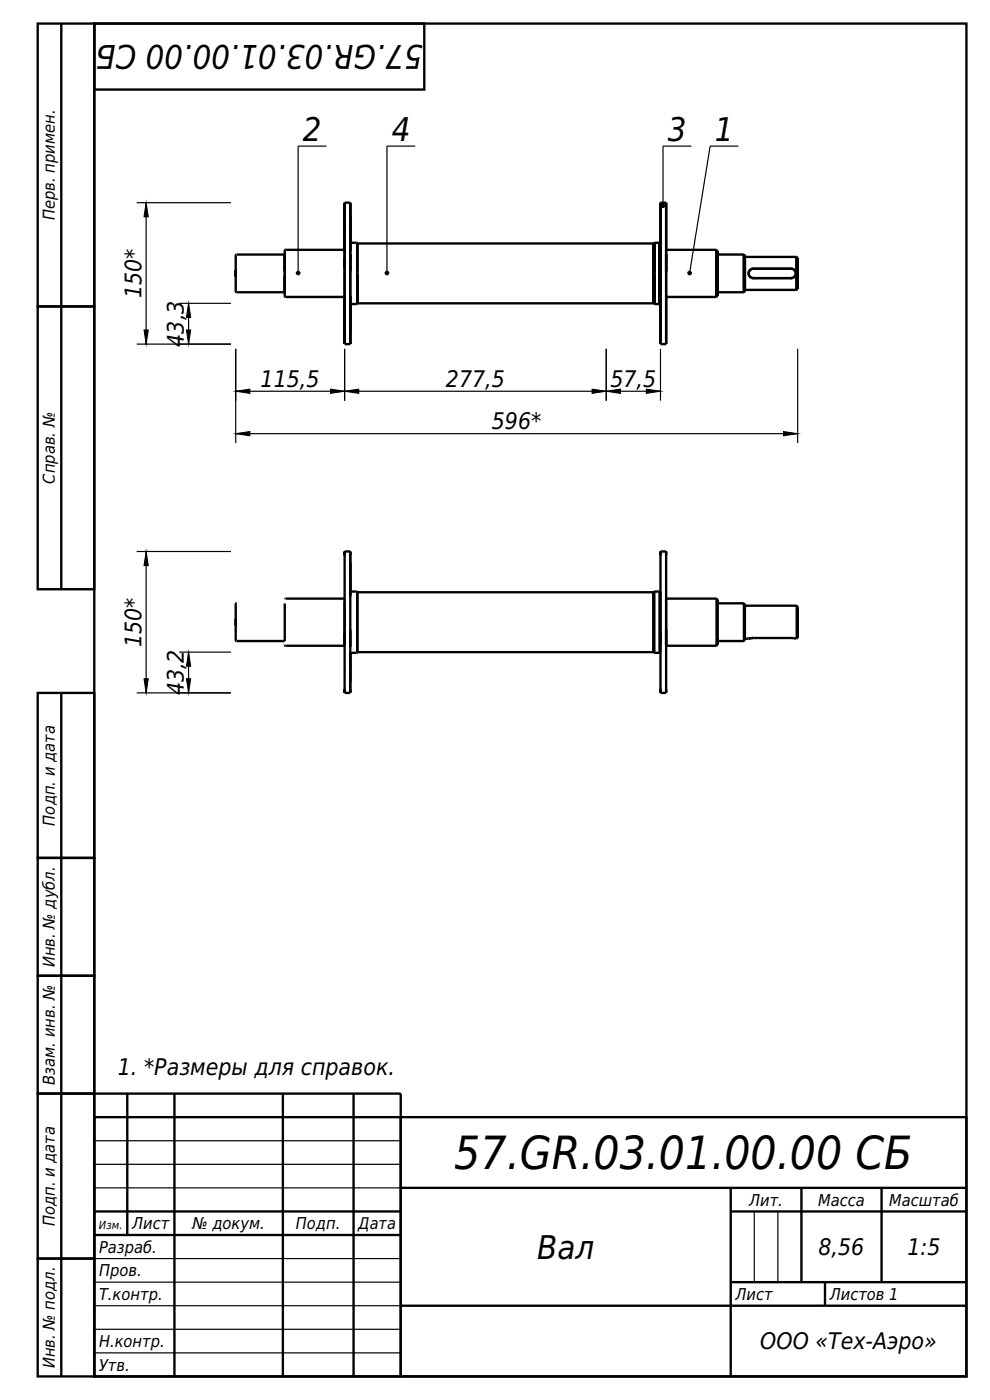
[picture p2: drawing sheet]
<svg xmlns="http://www.w3.org/2000/svg" width="210mm" height="297mm" viewBox="0 0 210 297" stroke-linecap="round" stroke-linejoin="round" font-family="sans-serif">
<g fill="none" stroke="#000" stroke-width=".5">
<path d="M8 5h12v60h-12zM13 5v120M20 5h185v287h-185zM20 5h70v14h-70zM50 57.3v1.4zM50.2 54l-.2 .2 .1 7.8h10.3M50.2 54h10.2M60.4 57.6v-3.6v8v-3.6M73.1 54.6v2.2zM73.1 53.3v9.6M73.1 53.3v-10.3v19.7M73.1 53.1v.1"/>
<path d="M73.1 43h1.2M73.2 53h-12.6l-.2 .2 .1 9.8h12.6M74.3 45.7v3.7zM74.3 48v3.5zM74.3 53.9v3.7zM74.3 53.3v-10.3v30v-10.2M75.8 57.4v-5.7l-.2-.2h-1.1l-.2 .2v12.6l.2 .2h1.1l.2-.2v-5.8M75.8 51.7v6.3M75.8 58v6.3v-6.2M138.6 51.7v6.3zM138.6 58v6.3zM138.6 51.7l.2-.2h1.1l.2 .2"/>
<path d="M138.6 51.6h-62.3a.45 .45 0 0 0-.5 .2 .45 .45 0 0 0 0 .6v5.6M138.6 58v6.3v-6.2M138.8 51.5v6.5zM138.8 58v6.5zM139.9 51.5v6.5zM139.9 58v6.5zM140.1 51.7v6.3zM140.1 58v6.3v-6.2M140.1 54.6v2.2zM140.1 53.3v-10.3v19.7M140.1 43h1.2M141.3 53.9v3.7z"/>
<path d="M141.3 53.3v9.6M141.3 53.3v-10.3v19.7M141.3 53.1v.1M141.4 53h10.6M152 53v5zM152 58v5zM152.1 53.1l.1 .1M152.2 53.2v4.8zM152.2 54v4zM152.2 58v4zM152.2 58v4.8v-4.7M152.2 54h5.6l.2 .2"/>
<path d="M157.8 54v4zM157.8 58v4zM158 54.2v3.8zM158 54.5v3.5zM158 58v3.5zM158 58v3.8zM158 54.5h11l.2 .2M159.8 57l-.7 .3-.3 .7 .3 .7 .7 .3M159.8 57h8M159.8 59h8M167.8 57l.7 .3 .3 .7M168.8 58l-.3 .7-.7 .3"/>
<path d="M169 54.5v3.5zM169 58v3.5zM169.2 54.7v3.3zM169.2 58v3.3zM8 65h12v60h-12zM73.1 62.7v10.3zM73.1 73h1.2M74.3 66.6v3.7zM74.3 64.4v3.6zM75.8 64.3h62.1a.74 .74 0 0 1 1 .2h1M140.1 64.3l-.2 .2M140.1 62.7v10.3z"/>
<path d="M140.1 73h1.2M141.3 62.7v10.3zM152.2 62.8l-.2 .2h-10.6M158 61.8l-.2 .2h-5.6M169.2 61.3l-.2 .2h-11M73.1 117.9v-.9v30v-.8M73.1 117h1.2M74.3 119.4v3.7zM140.1 117.9v-.9v30v-.8M140.1 117h1.2M141.3 117.9v-.9v30v-.8M50 131.3v1.4z"/>
<path d="M50.3 128l-.3 .2v7.6l.2 .2h10.2v-8M60.4 136.8l.2 .2h12.5M60.5 127l-.1 .1M73.1 127h-12.6M73.1 134.3v2.2zM73.1 127.1v.1M73.1 127.4v9.5M74.3 133.6v3.6zM74.3 122.8v3.7zM74.3 138.4v2.8zM74.3 125.5v-8.5v30v-8.6M74.4 125.6l1.2-.1 .2 .2v12.6l-.2 .2h-1.1l-.2-.2"/>
<path d="M75.9 125.6h62.7M138.6 125.7v12.6l.2 .2M138.6 125.6v12.7h-62.8v-12.6M138.6 125.6v.1M138.8 125.5v13M138.8 125.5h.6a.44 .44 0 0 1 .5 .2 .44 .44 0 0 1 0 .5v11.7a.41 .41 0 0 1 0 .5 .41 .41 0 0 1-.5 .1h-.6M138.8 125.5v.1M138.8 125.5l-.2 .2M140 125.5l.1 .2M140.1 125.7v12.6l-.1 .1M140.1 125.6v.2zM140.1 134.3v2.2z"/>
<path d="M141.3 133.6v3.3zM141.3 127.1v.1M141.3 127.4v9.5M141.4 137h10.6M141.4 127h10.6M152 127v10M152 127l.2 .2M152 137h.1M152.2 127.2v9.6M152.2 136v.8M152.2 127.2v.7M152.2 136.8l-.2 .2"/>
<path d="M157.8 128l.2 .2v7.6M157.8 128v8M157.8 128h-5.1a.4 .4 0 0 0-.5 .1 .4 .4 0 0 0 0 .5v6.9a.37 .37 0 0 0 0 .4 .37 .37 0 0 0 .5 .1h5.1M157.8 128v.1M157.8 135.9v.1M158 135.8l-.2 .2M158 135.8h.1M158.1 135.5h.6M158.8 135.2v.1M158.8 135.5l1-.2zM168.8 135.2v.3l-1-.2h-8M168.9 135.5h.1"/>
<path d="M169 128.5l.2 .2v6.6l-.2 .2zM169 128.5h-10.5a.4 .4 0 0 0-.5 .1 .4 .4 0 0 0 0 .5v6.1M169 128.5h.1M8 147h12v35h-12zM13 147v145M73.1 147h1.2M74.3 140.9v3.7zM140.1 147h1.2M8 182h12v25h-12zM8 207h12v25h-12zM8 232h12v35h-12zM20 237h185v55h-185z"/>
<path d="M20 232h65v60M27 232v30M37 232v60M60 232v60M75 232v60M20 257h65M85 252h120M155 257h50M155 252v40M170 252v20M187 252v20M8 267h12v25h-12z"/>
<path d="M20 262h65M85 277h120M155 272h50M175 272v5"/>
</g>
<g fill="none" stroke="#000" stroke-width=".25">
<path d="M69.2 31h-6v26.9M88.1 31h-6v26.9M146.6 31h-6v12.6M156.6 31h-6l-4.3 26.9M29 43h20M31 43v30M29 73h20M38 64.3h11M40 64.3v8.7M50 74v20M73.1 74v11M128.6 74v11"/>
<path d="M140.1 74v11M169.2 74v20M50 83h90.1M50 92h119.2M29 117h20M31 117v30M38 138.3h11M40 138.3v8.7M29 147h20M20 237h65M20 252h65M20 247h65"/>
<path d="M20 242h65M160 257v15M165 257v15M20 277h65M20 272h65M20 267h65M20 292h65M20 287h65M20 282h65"/>
</g>
<g fill="#000" stroke="#000" stroke-width=".21">
<path d="M31 43l.5 3h-.9zM30.6 70h.9l-.5 3zM39.5 70h.9l-.4 3zM40 64.3l.4 3h-.9zM50 83l3-.5v.9zM50 92l3-.5v.9zM70.1 82.5l3 .5-3 .4zM73.1 83l3-.5v.9zM125.6 82.5l3 .5-3 .4zM128.6 83l3-.5v.9zM137.1 82.5l3 .5-3 .4zM166.2 91.5l3 .5-3 .4z"/>
<path d="M31 117l.5 3h-.9zM40 138.3l.4 3h-.9zM30.6 144h.9l-.5 3zM39.5 144h.9l-.4 3z"/>
</g>
<g fill="#000">
<circle cx="63.2" cy="57.9" r=".5"/>
<circle cx="82.1" cy="57.9" r=".5"/>
<circle cx="140.6" cy="43.6" r=".5"/>
<circle cx="146.3" cy="57.9" r=".5"/>
</g>
<text font-size="9.7" x="96.4" y="248">57.GR.03.01.00.00 СБ</text>
<g font-size="6.9">
<text x="89.7" y="9.5" transform="rotate(-180 89.7 9.5)">57.GR.03.01.00.00 СБ</text>
<text x="64.3" y="30">2</text>
<text x="83.1" y="30">4</text>
<text x="141.7" y="30">3</text>
<text x="151.7" y="30">1</text>
<text x="113.9" y="267">Вал</text>
</g>
<g font-size="4.9">
<text x="30" y="63.3" transform="rotate(-90 30 63.3)">150*</text>
<text x="39" y="73.5" transform="rotate(-90 39 73.5)">43,3</text>
<text x="55.3" y="82">115,5</text>
<text x="94.6" y="82">277,5</text>
<text x="129.5" y="82">57,5</text>
<text x="104.3" y="91">596*</text>
<text x="30" y="137.3" transform="rotate(-90 30 137.3)">150*</text>
<text x="39" y="147.5" transform="rotate(-90 39 147.5)">43,2</text>
<text x="25" y="228">1. *Размеры для справок.</text>
<text x="173.6" y="266.3">8,56</text>
<text x="192.5" y="266.3">1:5</text>
<text x="161.3" y="286.3">ООО «Тех-Аэро»</text>
</g>
<g font-size="3.5">
<text x="11.6" y="46.7" transform="rotate(-90 11.6 46.7)">Перв. примен.</text>
<text x="11.6" y="102.6" transform="rotate(-90 11.6 102.6)">Справ. №</text>
<text x="11.6" y="175.1" transform="rotate(-90 11.6 175.1)">Подп. и дата</text>
<text x="11.6" y="205.2" transform="rotate(-90 11.6 205.2)">Инв. № дубл.</text>
<text x="11.6" y="230.1" transform="rotate(-90 11.6 230.1)">Взам. инв. №</text>
<text x="158.9" y="255.8">Лит.</text>
<text x="173.5" y="255.8">Масса</text>
<text x="188.6" y="255.8">Масштаб</text>
<text x="11.6" y="260.1" transform="rotate(-90 11.6 260.1)">Подп. и дата</text>
<text x="28" y="260.8">Лист</text>
<text x="40.8" y="260.8">№ докум.</text>
<text x="62.8" y="260.8">Подп.</text>
<text x="21" y="265.8">Разраб.</text>
<text x="21" y="270.8">Пров.</text>
<text x="21" y="275.8">Т.контр.</text>
<text x="156" y="275.8">Лист</text>
<text x="176" y="275.8">Листов 1</text>
<text x="21" y="285.8">Н.контр.</text>
<text x="11.6" y="290.3" transform="rotate(-90 11.6 290.3)">Инв. № подл.</text>
<text x="21" y="290.8">Утв.</text>
</g>
<text font-size="3.4" x="76" y="260.8">Дата</text>
<text font-size="2.4" x="21" y="260.8">Изм.</text>
</svg>
